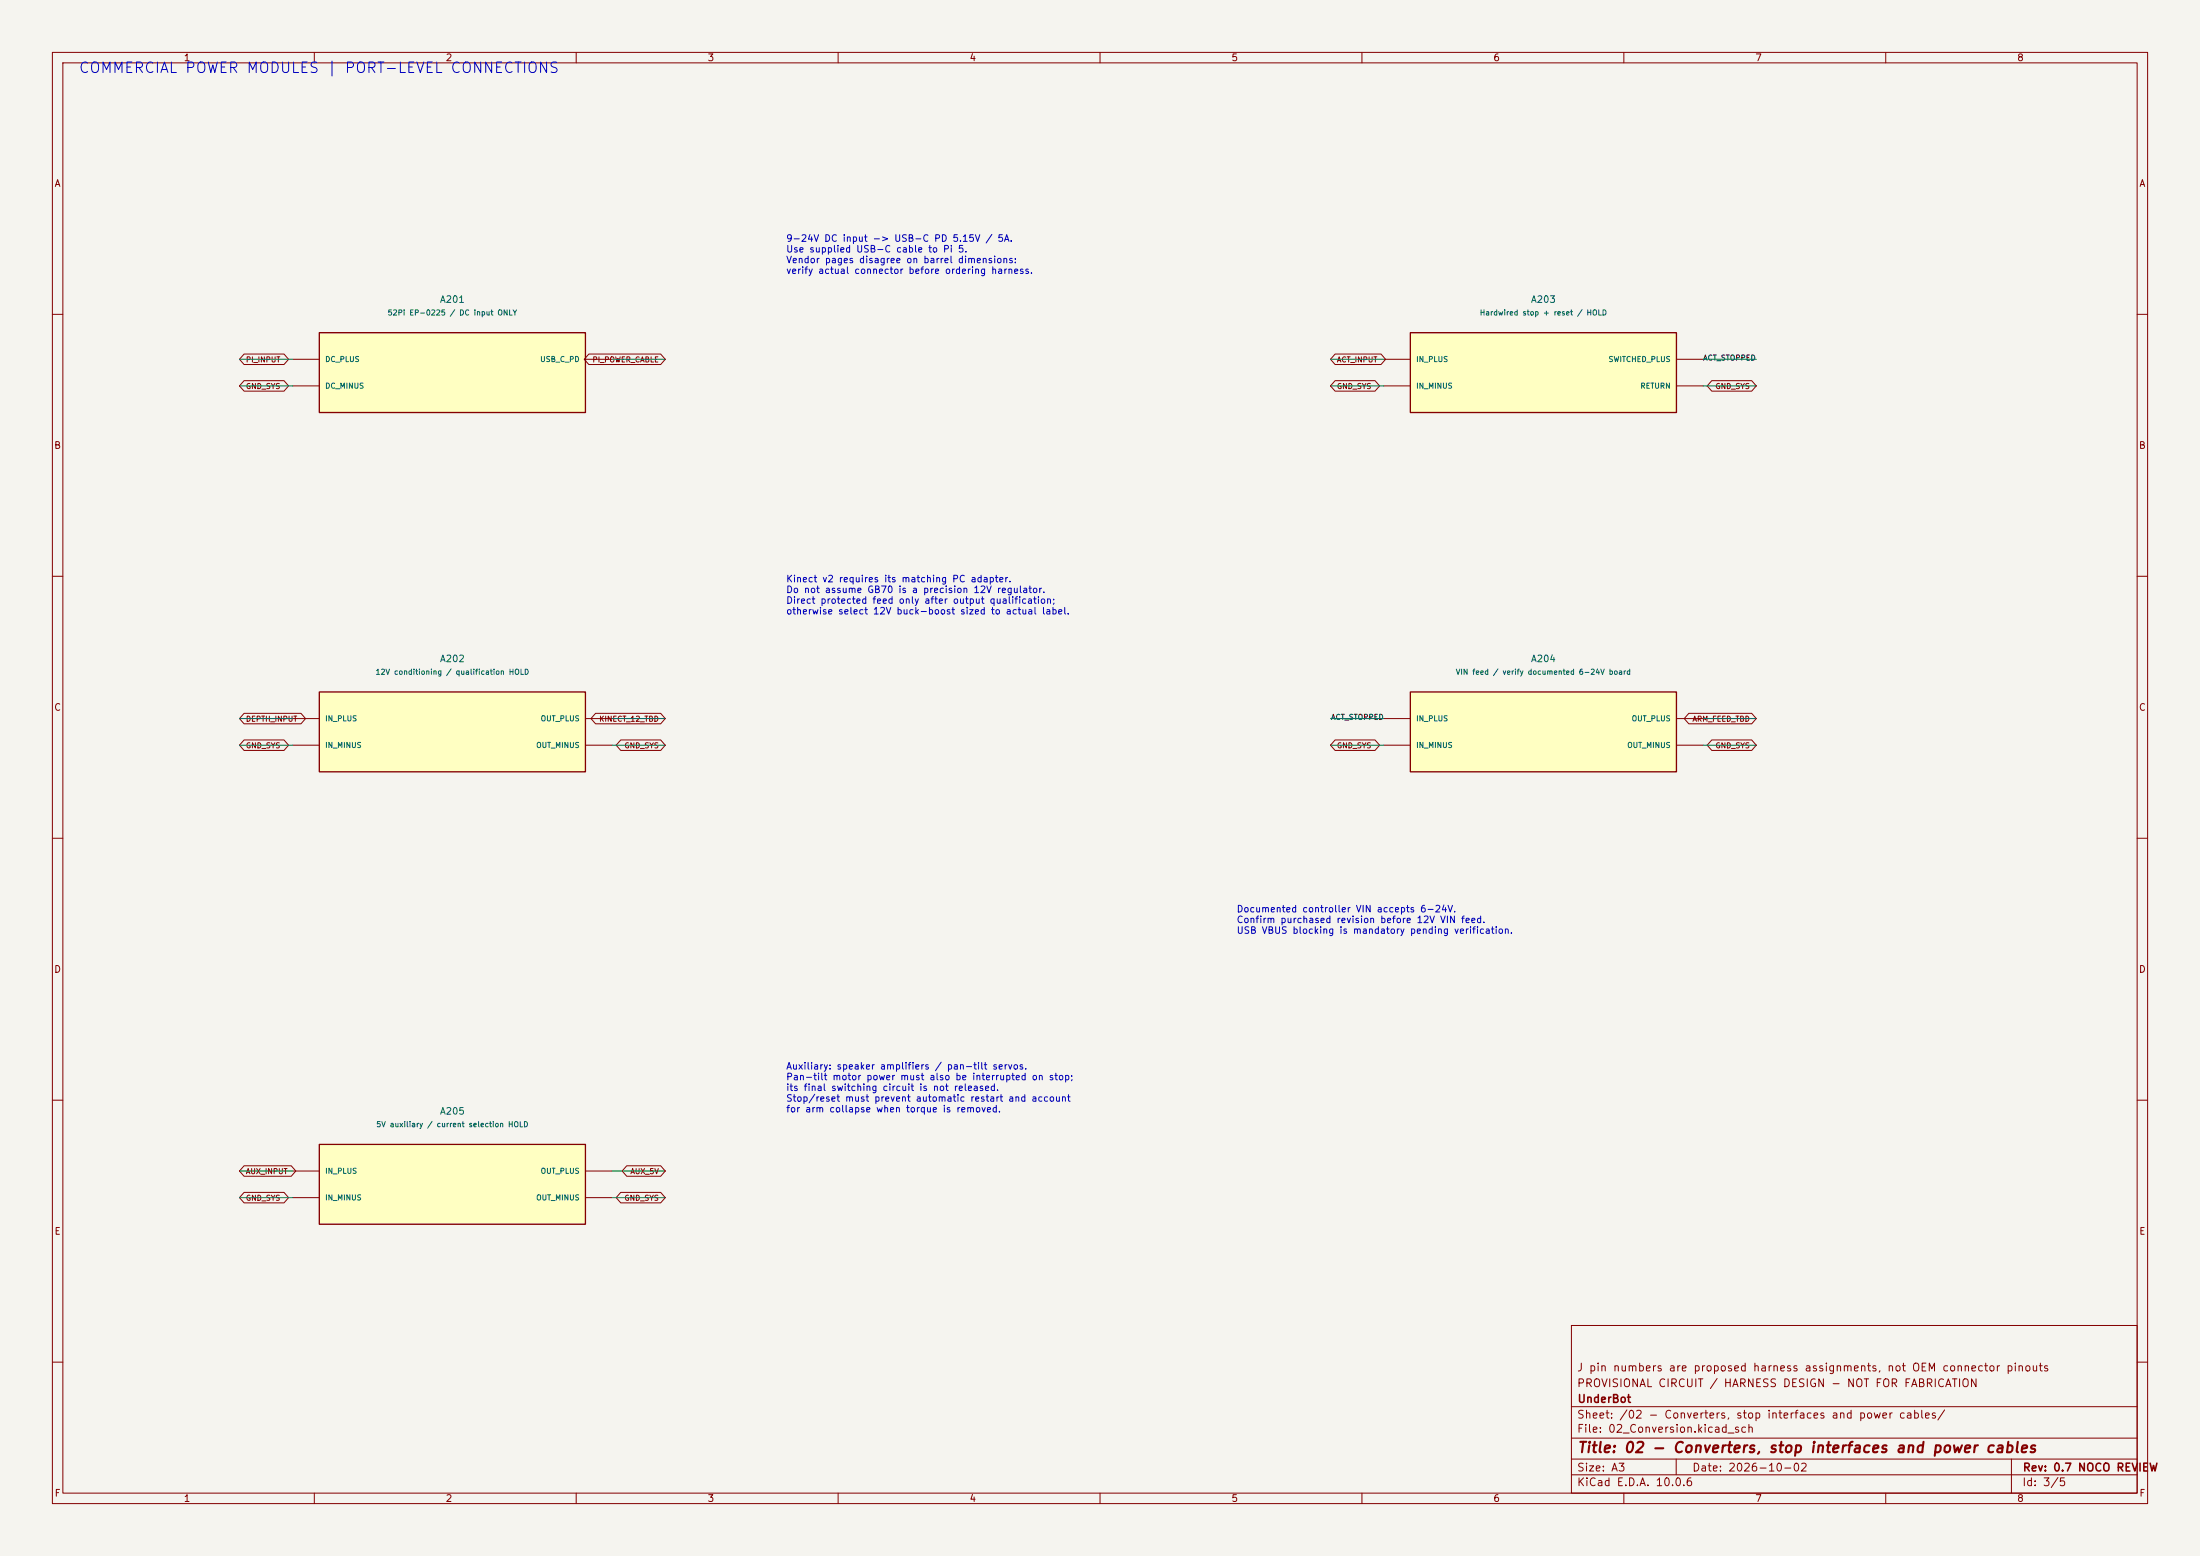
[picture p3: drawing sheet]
(kicad_sch (version 20250114) (generator "eeschema") (paper "A3")
    (title_block (title "02 - Converters, stop interfaces and power cables") (date "2026-10-02") (rev "0.7 NOCO REVIEW") (company "UnderBot")
    (comment 1 "PROVISIONAL CIRCUIT / HARNESS DESIGN - NOT FOR FABRICATION")
    (comment 2 "J pin numbers are proposed harness assignments, not OEM connector pinouts"))
    (lib_symbols (symbol "UnderBot_Modules:Pi_PD" (pin_numbers hide) (pin_names (offset 1.016)) (in_bom yes) (on_board yes)
   (property "Reference" "A" (at 0 12.7 0) (effects (font (size 1.27 1.27))))
   (property "Value" "Pi_PD" (at 0 10.16 0) (effects (font (size 1 1))))
   (symbol "Pi_PD_0_1" (rectangle (start -25.4 7.62) (end 25.4 -7.62) (stroke (width 0.254) (type default)) (fill (type background))))
   (symbol "Pi_PD_1_1" (pin passive line (at -30.48 2.54 0) (length 5.08) (name "DC_PLUS" (effects (font (size 1 1)))) (number "DC_PLUS" (effects (font (size 1 1)))))(pin passive line (at -30.48 -2.54 0) (length 5.08) (name "DC_MINUS" (effects (font (size 1 1)))) (number "DC_MINUS" (effects (font (size 1 1)))))(pin passive line (at 30.48 2.54 180) (length 5.08) (name "USB_C_PD" (effects (font (size 1 1)))) (number "USB_C_PD" (effects (font (size 1 1)))))))(symbol "UnderBot_Modules:Depth_supply" (pin_numbers hide) (pin_names (offset 1.016)) (in_bom yes) (on_board yes)
   (property "Reference" "A" (at 0 12.7 0) (effects (font (size 1.27 1.27))))
   (property "Value" "Depth_supply" (at 0 10.16 0) (effects (font (size 1 1))))
   (symbol "Depth_supply_0_1" (rectangle (start -25.4 7.62) (end 25.4 -7.62) (stroke (width 0.254) (type default)) (fill (type background))))
   (symbol "Depth_supply_1_1" (pin passive line (at -30.48 2.54 0) (length 5.08) (name "IN_PLUS" (effects (font (size 1 1)))) (number "IN_PLUS" (effects (font (size 1 1)))))(pin passive line (at -30.48 -2.54 0) (length 5.08) (name "IN_MINUS" (effects (font (size 1 1)))) (number "IN_MINUS" (effects (font (size 1 1)))))(pin passive line (at 30.48 2.54 180) (length 5.08) (name "OUT_PLUS" (effects (font (size 1 1)))) (number "OUT_PLUS" (effects (font (size 1 1)))))(pin passive line (at 30.48 -2.54 180) (length 5.08) (name "OUT_MINUS" (effects (font (size 1 1)))) (number "OUT_MINUS" (effects (font (size 1 1)))))))(symbol "UnderBot_Modules:Stop_assembly" (pin_numbers hide) (pin_names (offset 1.016)) (in_bom yes) (on_board yes)
   (property "Reference" "A" (at 0 12.7 0) (effects (font (size 1.27 1.27))))
   (property "Value" "Stop_assembly" (at 0 10.16 0) (effects (font (size 1 1))))
   (symbol "Stop_assembly_0_1" (rectangle (start -25.4 7.62) (end 25.4 -7.62) (stroke (width 0.254) (type default)) (fill (type background))))
   (symbol "Stop_assembly_1_1" (pin passive line (at -30.48 2.54 0) (length 5.08) (name "IN_PLUS" (effects (font (size 1 1)))) (number "IN_PLUS" (effects (font (size 1 1)))))(pin passive line (at -30.48 -2.54 0) (length 5.08) (name "IN_MINUS" (effects (font (size 1 1)))) (number "IN_MINUS" (effects (font (size 1 1)))))(pin passive line (at 30.48 2.54 180) (length 5.08) (name "SWITCHED_PLUS" (effects (font (size 1 1)))) (number "SWITCHED_PLUS" (effects (font (size 1 1)))))(pin passive line (at 30.48 -2.54 180) (length 5.08) (name "RETURN" (effects (font (size 1 1)))) (number "RETURN" (effects (font (size 1 1)))))))(symbol "UnderBot_Modules:Arm_feed" (pin_numbers hide) (pin_names (offset 1.016)) (in_bom yes) (on_board yes)
   (property "Reference" "A" (at 0 12.7 0) (effects (font (size 1.27 1.27))))
   (property "Value" "Arm_feed" (at 0 10.16 0) (effects (font (size 1 1))))
   (symbol "Arm_feed_0_1" (rectangle (start -25.4 7.62) (end 25.4 -7.62) (stroke (width 0.254) (type default)) (fill (type background))))
   (symbol "Arm_feed_1_1" (pin passive line (at -30.48 2.54 0) (length 5.08) (name "IN_PLUS" (effects (font (size 1 1)))) (number "IN_PLUS" (effects (font (size 1 1)))))(pin passive line (at -30.48 -2.54 0) (length 5.08) (name "IN_MINUS" (effects (font (size 1 1)))) (number "IN_MINUS" (effects (font (size 1 1)))))(pin passive line (at 30.48 2.54 180) (length 5.08) (name "OUT_PLUS" (effects (font (size 1 1)))) (number "OUT_PLUS" (effects (font (size 1 1)))))(pin passive line (at 30.48 -2.54 180) (length 5.08) (name "OUT_MINUS" (effects (font (size 1 1)))) (number "OUT_MINUS" (effects (font (size 1 1)))))))(symbol "UnderBot_Modules:Aux_regulator" (pin_numbers hide) (pin_names (offset 1.016)) (in_bom yes) (on_board yes)
   (property "Reference" "A" (at 0 12.7 0) (effects (font (size 1.27 1.27))))
   (property "Value" "Aux_regulator" (at 0 10.16 0) (effects (font (size 1 1))))
   (symbol "Aux_regulator_0_1" (rectangle (start -25.4 7.62) (end 25.4 -7.62) (stroke (width 0.254) (type default)) (fill (type background))))
   (symbol "Aux_regulator_1_1" (pin passive line (at -30.48 2.54 0) (length 5.08) (name "IN_PLUS" (effects (font (size 1 1)))) (number "IN_PLUS" (effects (font (size 1 1)))))(pin passive line (at -30.48 -2.54 0) (length 5.08) (name "IN_MINUS" (effects (font (size 1 1)))) (number "IN_MINUS" (effects (font (size 1 1)))))(pin passive line (at 30.48 2.54 180) (length 5.08) (name "OUT_PLUS" (effects (font (size 1 1)))) (number "OUT_PLUS" (effects (font (size 1 1)))))(pin passive line (at 30.48 -2.54 180) (length 5.08) (name "OUT_MINUS" (effects (font (size 1 1)))) (number "OUT_MINUS" (effects (font (size 1 1)))))))) (text "COMMERCIAL POWER MODULES | PORT-LEVEL CONNECTIONS" (at 15 12 0) (effects (font (size 2 2)) (justify left top)))(symbol (lib_id "UnderBot_Modules:Pi_PD") (at 86.36 71.12 0) (unit 1) (in_bom yes) (on_board yes) (dnp no) (property "Reference" "A201" (at 86.36 57.15 0) (effects (font (size 1.27 1.27)) )) (property "Value" "52Pi EP-0225 / DC input ONLY" (at 86.36 59.69 0) (effects (font (size 1.0 1.0)) )) (property "Footprint" "" (at 86.36 71.12 0) (effects (font (size 1.27 1.27)) hide))(property "Assembly" "OFF-BOARD" (at 86.36 71.12 0) (effects (font (size 1 1)) hide)))(wire (pts (xy 55.88 68.58) (xy 45.72 68.58)) (stroke (width 0) (type default)))(global_label "PI_INPUT" (shape bidirectional) (at 45.72 68.58 0) (effects (font (size 1 1)) (justify left)))(wire (pts (xy 55.88 73.66) (xy 45.72 73.66)) (stroke (width 0) (type default)))(global_label "GND_SYS" (shape bidirectional) (at 45.72 73.66 0) (effects (font (size 1 1)) (justify left)))(wire (pts (xy 116.84 68.58) (xy 127.0 68.58)) (stroke (width 0) (type default)))(global_label "PI_POWER_CABLE" (shape bidirectional) (at 127.0 68.58 180) (effects (font (size 1 1)) (justify right)))(text "9-24V DC input -> USB-C PD 5.15V / 5A.\nUse supplied USB-C cable to Pi 5.\nVendor pages disagree on barrel dimensions:\nverify actual connector before ordering harness." (at 150 45 0) (effects (font (size 1.27 1.27)) (justify left top)))(symbol (lib_id "UnderBot_Modules:Depth_supply") (at 86.36 139.7 0) (unit 1) (in_bom yes) (on_board yes) (dnp no) (property "Reference" "A202" (at 86.36 125.72999999999999 0) (effects (font (size 1.27 1.27)) )) (property "Value" "12V conditioning / qualification HOLD" (at 86.36 128.26999999999998 0) (effects (font (size 1.0 1.0)) )) (property "Footprint" "" (at 86.36 139.7 0) (effects (font (size 1.27 1.27)) hide))(property "Assembly" "OFF-BOARD" (at 86.36 139.7 0) (effects (font (size 1 1)) hide)))(wire (pts (xy 55.88 137.16) (xy 45.72 137.16)) (stroke (width 0) (type default)))(global_label "DEPTH_INPUT" (shape bidirectional) (at 45.72 137.16 0) (effects (font (size 1 1)) (justify left)))(wire (pts (xy 55.88 142.24) (xy 45.72 142.24)) (stroke (width 0) (type default)))(global_label "GND_SYS" (shape bidirectional) (at 45.72 142.24 0) (effects (font (size 1 1)) (justify left)))(wire (pts (xy 116.84 137.16) (xy 127.0 137.16)) (stroke (width 0) (type default)))(global_label "KINECT_12_TBD" (shape bidirectional) (at 127.0 137.16 180) (effects (font (size 1 1)) (justify right)))(wire (pts (xy 116.84 142.24) (xy 127.0 142.24)) (stroke (width 0) (type default)))(global_label "GND_SYS" (shape bidirectional) (at 127.0 142.24 180) (effects (font (size 1 1)) (justify right)))(text "Kinect v2 requires its matching PC adapter.\nDo not assume GB70 is a precision 12V regulator.\nDirect protected feed only after output qualification;\notherwise select 12V buck-boost sized to actual label." (at 150 110 0) (effects (font (size 1.27 1.27)) (justify left top)))(symbol (lib_id "UnderBot_Modules:Stop_assembly") (at 294.64 71.12 0) (unit 1) (in_bom yes) (on_board yes) (dnp no) (property "Reference" "A203" (at 294.64 57.15 0) (effects (font (size 1.27 1.27)) )) (property "Value" "Hardwired stop + reset / HOLD" (at 294.64 59.69 0) (effects (font (size 1.0 1.0)) )) (property "Footprint" "" (at 294.64 71.12 0) (effects (font (size 1.27 1.27)) hide))(property "Assembly" "OFF-BOARD" (at 294.64 71.12 0) (effects (font (size 1 1)) hide)))(wire (pts (xy 264.16 68.58) (xy 254.0 68.58)) (stroke (width 0) (type default)))(global_label "ACT_INPUT" (shape bidirectional) (at 254.0 68.58 0) (effects (font (size 1 1)) (justify left)))(wire (pts (xy 264.16 73.66) (xy 254.0 73.66)) (stroke (width 0) (type default)))(global_label "GND_SYS" (shape bidirectional) (at 254.0 73.66 0) (effects (font (size 1 1)) (justify left)))(wire (pts (xy 325.12 68.58) (xy 335.28 68.58)) (stroke (width 0) (type default)))(label "ACT_STOPPED"  (at 335.28 68.58 180) (effects (font (size 1 1)) (justify right)))(wire (pts (xy 325.12 73.66) (xy 335.28 73.66)) (stroke (width 0) (type default)))(global_label "GND_SYS" (shape bidirectional) (at 335.28 73.66 180) (effects (font (size 1 1)) (justify right)))(symbol (lib_id "UnderBot_Modules:Arm_feed") (at 294.64 139.7 0) (unit 1) (in_bom yes) (on_board yes) (dnp no) (property "Reference" "A204" (at 294.64 125.72999999999999 0) (effects (font (size 1.27 1.27)) )) (property "Value" "VIN feed / verify documented 6-24V board" (at 294.64 128.26999999999998 0) (effects (font (size 1.0 1.0)) )) (property "Footprint" "" (at 294.64 139.7 0) (effects (font (size 1.27 1.27)) hide))(property "Assembly" "OFF-BOARD" (at 294.64 139.7 0) (effects (font (size 1 1)) hide)))(wire (pts (xy 264.16 137.16) (xy 254.0 137.16)) (stroke (width 0) (type default)))(label "ACT_STOPPED"  (at 254.0 137.16 0) (effects (font (size 1 1)) (justify left)))(wire (pts (xy 264.16 142.24) (xy 254.0 142.24)) (stroke (width 0) (type default)))(global_label "GND_SYS" (shape bidirectional) (at 254.0 142.24 0) (effects (font (size 1 1)) (justify left)))(wire (pts (xy 325.12 137.16) (xy 335.28 137.16)) (stroke (width 0) (type default)))(global_label "ARM_FEED_TBD" (shape bidirectional) (at 335.28 137.16 180) (effects (font (size 1 1)) (justify right)))(wire (pts (xy 325.12 142.24) (xy 335.28 142.24)) (stroke (width 0) (type default)))(global_label "GND_SYS" (shape bidirectional) (at 335.28 142.24 180) (effects (font (size 1 1)) (justify right)))(text "Documented controller VIN accepts 6-24V.\nConfirm purchased revision before 12V VIN feed.\nUSB VBUS blocking is mandatory pending verification." (at 236 173 0) (effects (font (size 1.27 1.27)) (justify left top)))(symbol (lib_id "UnderBot_Modules:Aux_regulator") (at 86.36 226.06 0) (unit 1) (in_bom yes) (on_board yes) (dnp no) (property "Reference" "A205" (at 86.36 212.09 0) (effects (font (size 1.27 1.27)) )) (property "Value" "5V auxiliary / current selection HOLD" (at 86.36 214.63 0) (effects (font (size 1.0 1.0)) )) (property "Footprint" "" (at 86.36 226.06 0) (effects (font (size 1.27 1.27)) hide))(property "Assembly" "OFF-BOARD" (at 86.36 226.06 0) (effects (font (size 1 1)) hide)))(wire (pts (xy 55.88 223.52) (xy 45.72 223.52)) (stroke (width 0) (type default)))(global_label "AUX_INPUT" (shape bidirectional) (at 45.72 223.52 0) (effects (font (size 1 1)) (justify left)))(wire (pts (xy 55.88 228.6) (xy 45.72 228.6)) (stroke (width 0) (type default)))(global_label "GND_SYS" (shape bidirectional) (at 45.72 228.6 0) (effects (font (size 1 1)) (justify left)))(wire (pts (xy 116.84 223.52) (xy 127.0 223.52)) (stroke (width 0) (type default)))(global_label "AUX_5V" (shape bidirectional) (at 127.0 223.52 180) (effects (font (size 1 1)) (justify right)))(wire (pts (xy 116.84 228.6) (xy 127.0 228.6)) (stroke (width 0) (type default)))(global_label "GND_SYS" (shape bidirectional) (at 127.0 228.6 180) (effects (font (size 1 1)) (justify right)))(text "Auxiliary: speaker amplifiers / pan-tilt servos.\nPan-tilt motor power must also be interrupted on stop;\nits final switching circuit is not released.\nStop/reset must prevent automatic restart and account\nfor arm collapse when torque is removed." (at 150 203 0) (effects (font (size 1.27 1.27)) (justify left top))) (embedded_fonts no))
